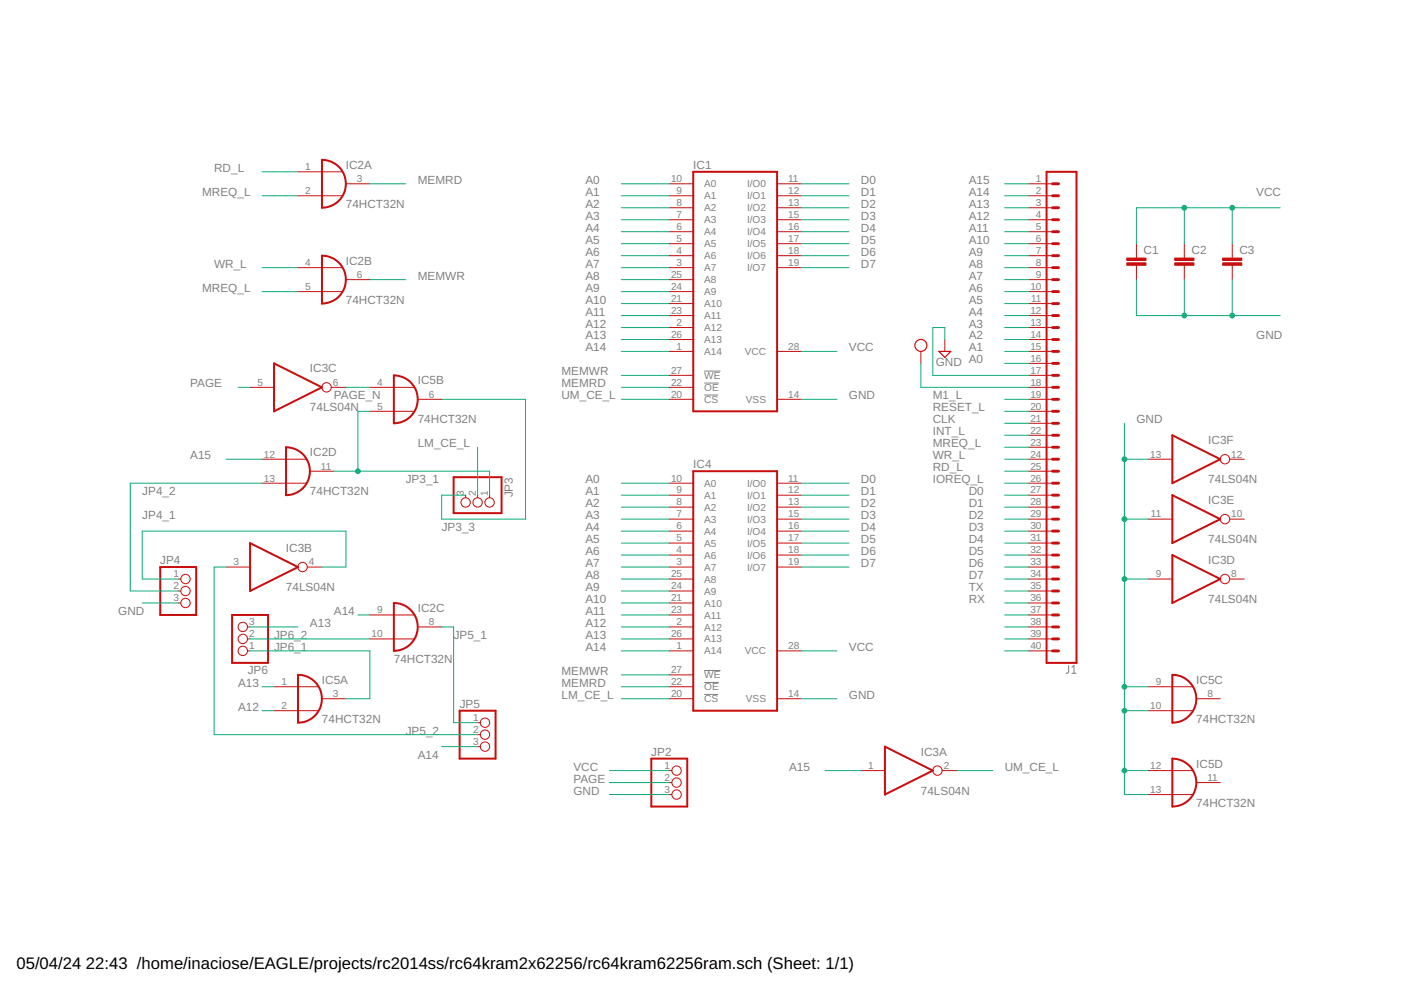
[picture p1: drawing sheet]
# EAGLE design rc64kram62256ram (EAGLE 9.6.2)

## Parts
C1  C-EU050-025X075  [C050-025X075]
C2  C-EU050-025X075  [C050-025X075]
C3  C-EU050-025X075  [C050-025X075]
IC1  62256P  [DIL28-6]
IC2  74HCT32N  [DIL14]
IC3  74LS04N  [DIL14]
IC4  62256P  [DIL28-6]
IC5  74HCT32N  [DIL14]
J1  CONN_40OFFSET  [1X40_OFFSET]
JP2  PINHD-1X3  [1X03]
JP3  PINHD-1X3  [1X03]
JP4  PINHD-1X3  [1X03]
JP5  PINHD-1X3  [1X03]
JP6  PINHD-1X3  [1X03]

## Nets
A0: IC1.10(A0) IC4.10(A0) J1.16
A1: IC1.9(A1) IC4.9(A1) J1.15
A2: IC1.8(A2) IC4.8(A2) J1.14
A3: IC1.7(A3) IC4.7(A3) J1.13
A4: IC1.6(A4) IC4.6(A4) J1.12
A5: IC1.5(A5) IC4.5(A5) J1.11
A6: IC1.4(A6) IC4.4(A6) J1.10
A7: IC1.3(A7) IC4.3(A7) J1.9
A8: IC1.25(A8) IC4.25(A8) J1.8
A9: IC1.24(A9) IC4.24(A9) J1.7
A10: IC1.21(A10) IC4.21(A10) J1.6
A11: IC1.23(A11) IC4.23(A11) J1.5
A12: IC1.2(A12) IC4.2(A12) IC5.2(A:I1) J1.4
A13: IC1.26(A13) IC4.26(A13) IC5.1(A:I0) J1.3 JP6.3
A14: IC1.1(A14) IC2.9(C:I0) IC4.1(A14) J1.2 JP5.3
A15: IC2.12(D:I0) IC3.1(A:I) J1.1
CLK: J1.21
D0: IC1.11(I/O0) IC4.11(I/O0) J1.27
D1: IC1.12(I/O1) IC4.12(I/O1) J1.28
D2: IC1.13(I/O2) IC4.13(I/O2) J1.29
D3: IC1.15(I/O3) IC4.15(I/O3) J1.30
D4: IC1.16(I/O4) IC4.16(I/O4) J1.31
D5: IC1.17(I/O5) IC4.17(I/O5) J1.32
D6: IC1.18(I/O6) IC4.18(I/O6) J1.33
D7: IC1.19(I/O7) IC4.19(I/O7) J1.34
GND: C1.2 C2.2 C3.2 IC1.14(VSS) IC3.9(D:I) IC3.11(E:I) IC3.13(F:I) IC4.14(VSS) IC5.9(C:I0) IC5.10(C:I1) IC5.12(D:I0) IC5.13(D:I1) J1.17 JP2.3 JP4.3
INT_L: J1.22
IOREQ_L: J1.26
JP3_1: IC2.11(D:O) IC5.5(B:I1) JP3.1
JP3_3: IC5.6(B:O) JP3.3
JP4_1: IC3.4(B:O) JP4.1
JP4_2: IC2.13(D:I1) JP4.2
JP5_1: IC2.8(C:O) JP5.1
JP5_2: IC3.3(B:I) JP5.2
JP6_1: IC5.3(A:O) JP6.1
JP6_2: IC2.10(C:I1) JP6.2
LM_CE_L: IC4.20(!CS) JP3.2
M1_L: J1.19
MEMRD: IC1.22(!OE) IC2.3(A:O) IC4.22(!OE)
MEMWR: IC1.27(!WE) IC2.6(B:O) IC4.27(!WE)
MREQ_L: IC2.2(A:I1) IC2.5(B:I1) J1.23
N$1: J1.37
N$2: J1.38
N$3: J1.39
N$13: J1.40
PAGE: IC3.5(C:I) JP2.2
PAGE_N: IC3.6(C:O) IC5.4(B:I0)
RD_L: IC2.1(A:I0) J1.25
RESET_L: J1.20
RX: J1.36
TX: J1.35
UM_CE_L: IC1.20(!CS) IC3.2(A:O)
VCC: C1.1 C2.1 C3.1 IC1.28(VCC) IC4.28(VCC) J1.18 JP2.1
WR_L: IC2.4(B:I0) J1.24
Unconnected: IC3.8(D:O) IC3.10(E:O) IC3.12(F:O) IC5.8(C:O) IC5.11(D:O)

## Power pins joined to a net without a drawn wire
GND: IC2.7(P:GND) IC3.7(P:GND) IC5.7(P:GND)
VCC: IC2.14(P:VCC) IC3.14(P:VCC) IC5.14(P:VCC)

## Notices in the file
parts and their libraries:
SparkFun-Connectors: Licensing: Creative Commons ShareAlike 4.0 International - https://creativecommons.org/licenses/by-sa/4.0
